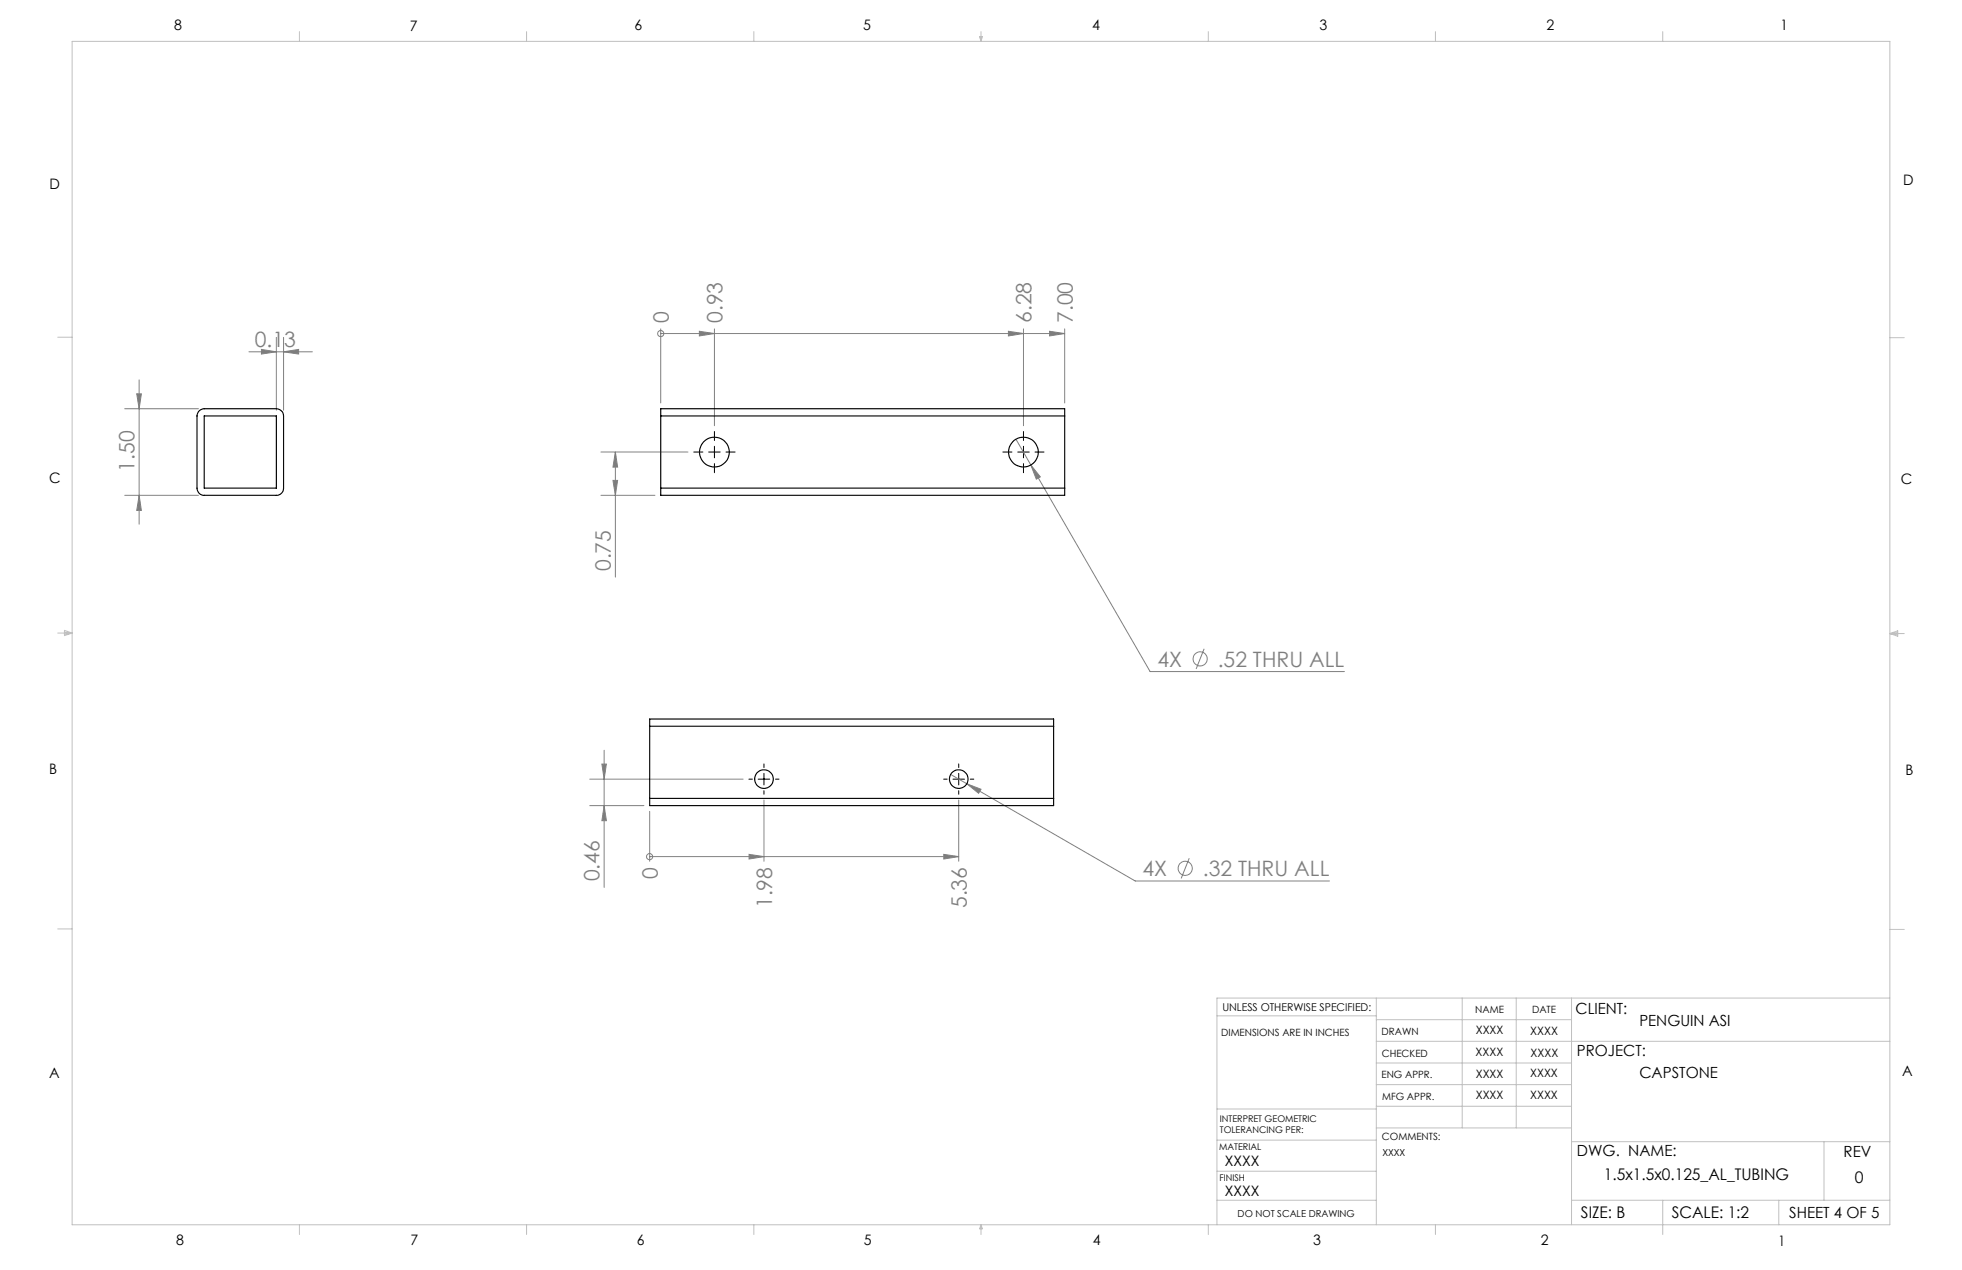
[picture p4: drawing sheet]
<svg xmlns="http://www.w3.org/2000/svg" width="432mm" height="279mm" viewBox="0 0 432 279" stroke-linecap="round" stroke-linejoin="round" font-family="sans-serif">
<g fill="none" stroke="#808080" stroke-width=".22">
<path d="M54.8 77.4h14M57.5 76.9l3.3 .5-3.3 .5zM60.8 74.2v16M62.4 77.4l3.3-.5v1zM62.4 74.2v16M145.4 73.4h.1M145.4 72.4v16.3M145.4 73.4h88.9M153.9 72.9l3.3 .5-3.3 .5zM157.2 72.4v21.3M221.9 72.9l3.3 .5-3.3 .5zM225.2 72.4v21.3"/>
<path d="M231 72.9l3.3 .5-3.3 .5zM234.3 72.4v16.3M27.4 89.9h16.3M30.1 86.6h1l-.5 3.3zM30.6 83.6v31.7M132.3 99.4h19.1M135.4 99.4l.5 3.4h-1zM135.4 99.4v27.6M223.6 96.6l3.3 5.7M27.4 109h16.3M30.6 109l.5 3.3h-1zM132.3 109h11.8"/>
<path d="M134.9 105.7h1l-.5 3.3zM226.9 102.3l2.1 2.6-.9 .5zM226.9 102.3l26.2 45.4h42.8M265 142.7l-1.8 4.5M129.8 177.2h11.9M129.8 171.4h33.7M132.5 168.1h1l-.5 3.3zM133 177.2l.5 3.4h-1zM133 165.1v30.1M143 178.5v11M168.1 176v13.5M209.2 170.4l3.6 2"/>
<path d="M211 176v13.5M212.8 172.4l3.1 1.2-.5 .9zM212.8 172.4l37 21.4h42.8M143 188.5h.1M143 188.5h68M164.9 188l3.2 .5-3.2 .5zM207.7 188l3.3 .5-3.3 .5zM261.7 188.8l-1.7 4.5"/>
<circle cx="145.4" cy="73.4" r=".68"/>
<circle cx="264.1" cy="145" r="1.55"/>
<circle cx="143" cy="188.5" r=".68"/>
<circle cx="260.8" cy="191" r="1.56"/>
</g>
<g fill="none" stroke="#000" stroke-width=".22">
<path d="M152.7 99.4h2M156 99.4h2.5M157.2 94.9v2M157.2 98.2v2.5M159.8 99.4h2M220.7 99.4h2M224 99.4h2.5M225.2 94.9v2M225.2 98.2v2.5M227.8 99.4h2M157.2 102v2M225.2 102v2"/>
<path d="M164.8 171.4h.8M166.9 171.4h2.5M168.1 168.1v.8M168.1 170.1v2.6M168.1 174v.7M170.7 171.4h.7M207.7 171.4h.8M209.7 171.4h2.6M211 168.1v.8M211 170.1v2.6M211 174v.7M213.5 171.4h.8"/>
</g>
<g fill="none" stroke="#c0c0c0" stroke-width=".22">
<path d="M15.9 9.1h400v260.4h-400zM65.9 6.9v2.2M115.9 6.9v2.2M165.9 6.9v2.2M215.6 8h.6l-.3 1.1zM215.7 8l.2 1.1M215.9 6.9v2.2M216 8l-.1 1.1M265.9 6.9v2.2M315.9 6.9v2.2M365.9 6.9v2.2M12.7 74.2h3.2"/>
<path d="M415.9 74.3h3.2M12.7 139.3h3.2M14.2 139.1l1.7 .2M14.2 138.7l1.7 .6-1.7 .5zM15.9 139.3l-1.7 .3M415.9 139.4h3.2M415.9 139.4l1.8-.6v1.2zM415.9 139.4l1.8 .3M417.7 139.2l-1.8 .2M12.7 204.4h3.2M302.9 219.6v49.9M321.8 219.6v28.5"/>
<path d="M333.7 219.6v28.5M345.9 219.6v49.9M415.9 204.5h3.2M415.9 219.6h-148.1v49.9M267.8 223.5h35.1M302.9 229.1h113M302.9 233.9h43M302.9 224.3h43M302.9 238.6h43M267.8 257.7h35.1M267.8 250.8h35.1M267.8 244h35.1"/>
<path d="M302.9 248.1h43M302.9 243.4h43M345.9 251.2h70M401.4 251.2v12.9M65.9 269.5v2.1M115.9 269.5v2.1M165.9 269.5v2.1M215.9 269.5v2.1M215.9 269.5l.3 .8h-.6zM265.9 269.5v2.1M267.8 264.1h35.1M315.9 269.5v2.1"/>
<path d="M345.9 264.1h70M365.9 264.1v7.5M391.5 264.1v5.4"/>
</g>
<g fill="#808080">
<path d="M153.9 72.9l3.3 .5-3.3 .5zM221.9 72.9l3.3 .5-3.3 .5zM231 72.9l3.3 .5-3.3 .5zM164.9 188l3.2 .5-3.2 .5zM207.7 188l3.3 .5-3.3 .5z"/>
<path d="M226.9 102.3l1.2 3.1 .9-.5zM212.8 172.4l2.6 2.1 .5-.9z"/>
<path d="M57.5 76.9l3.3 .5-3.3 .5zM62.4 77.4l3.3-.5v1z"/>
<path d="M134.9 105.7h1l-.5 3.3zM135.4 99.4l.5 3.4h-1zM133 177.2l.5 3.4h-1zM132.5 168.1h1l-.5 3.3z"/>
<path d="M30.1 86.6h1l-.5 3.3zM30.6 109l.5 3.3h-1z"/>
</g>
<g fill="none" stroke="#000" stroke-width=".25">
<path d="M43.8 90.4l.5-.3 .6-.2h15.9a1.63 1.63 0 0 1 1.6 1.6v15.9a1.57 1.57 0 0 1-1.6 1.6h-15.9a1.57 1.57 0 0 1-1.5-1.6v-15.9zM44.9 91.5h15.9v15.9h-15.9zM145.4 91.5v-1.6h88.9v1.6M145.4 91.5h88.9M145.4 91.5v15.9M234.3 91.5v15.9M145.4 107.4v1.6h88.9v-1.6M145.4 107.4h88.9M143 159.8v-1.6h88.9v1.6M143 159.8h88.9M143 159.8v15.8M231.9 159.8v15.8"/>
<path d="M143 175.6v1.6h88.9v-1.6M143 175.6h88.9"/>
<circle cx="157.2" cy="99.5" r="3.3"/>
<circle cx="225.2" cy="99.5" r="3.3"/>
<circle cx="168.1" cy="171.4" r="2.05"/>
<circle cx="211" cy="171.4" r="2.05"/>
</g>
<g font-size="4.7" fill="#808080">
<text x="147.2" y="71.1" transform="rotate(-90 147.2 71.1)">0</text>
<text x="159" y="71.1" transform="rotate(-90 159 71.1)">0.93</text>
<text x="227" y="71.1" transform="rotate(-90 227 71.1)">6.28</text>
<text x="236.1" y="71.1" transform="rotate(-90 236.1 71.1)">7.00</text>
<text x="56.1" y="76.4">0.13</text>
<text x="29.6" y="103.8" transform="rotate(-90 29.6 103.8)">1.50</text>
<text x="134.4" y="125.7" transform="rotate(-90 134.4 125.7)">0.75</text>
<text x="254.7" y="146.7">4X</text>
<text x="268" y="146.7">.52 THRU ALL</text>
<text x="132" y="193.9" transform="rotate(-90 132 193.9)">0.46</text>
<text x="144.7" y="193.3" transform="rotate(-90 144.7 193.3)">0</text>
<text x="251.4" y="192.7">4X</text>
<text x="264.7" y="192.7">.32 THRU ALL</text>
<text x="169.9" y="199.8" transform="rotate(-90 169.9 199.8)">1.98</text>
<text x="212.8" y="199.8" transform="rotate(-90 212.8 199.8)">5.36</text>
</g>
<g font-size="3.5">
<text x="353" y="259.6">1.5x1.5x0.125_AL_TUBING</text>
<text x="408.2" y="260.2">0</text>
<text x="347.9" y="268">SIZE: B</text>
<text x="367.9" y="268">SCALE: 1:2</text>
</g>
<g font-size="3.4">
<text x="346.8" y="223.1">CLIENT:</text>
<text x="360.8" y="225.8">PENGUIN ASI</text>
<text x="347.1" y="232.3">PROJECT:</text>
<text x="360.8" y="237.1">CAPSTONE</text>
<text x="347.1" y="254.2">DWG. NAME:</text>
<text x="405.7" y="254.5">REV</text>
<text x="393.8" y="267.9">SHEET 4 OF 5</text>
</g>
<g font-size="3.2">
<text x="38.3" y="6.7">8</text>
<text x="90.2" y="6.7">7</text>
<text x="139.7" y="6.5">6</text>
<text x="190" y="6.5">5</text>
<text x="240.4" y="6.5">4</text>
<text x="290.4" y="6.7">3</text>
<text x="340.4" y="6.5">2</text>
<text x="391.9" y="6.7">1</text>
<text x="10.9" y="41.6">D</text>
<text x="418.9" y="40.7">D</text>
<text x="10.9" y="106.3">C</text>
<text x="418.4" y="106.4">C</text>
<text x="10.8" y="170.2">B</text>
<text x="419.4" y="170.6">B</text>
<text x="10.8" y="237.2">A</text>
<text x="418.6" y="236.8">A</text>
<text x="269.6" y="256.5">XXXX</text>
<text x="269.6" y="263.2">XXXX</text>
<text x="38.8" y="273.8">8</text>
<text x="90.4" y="273.8">7</text>
<text x="140.2" y="273.8">6</text>
<text x="190.1" y="273.9">5</text>
<text x="240.5" y="273.8">4</text>
<text x="289" y="273.9">3</text>
<text x="339.1" y="273.8">2</text>
<text x="391.4" y="274.1">1</text>
</g>
<g font-size="2.5">
<text x="324.8" y="227.6">XXXX</text>
<text x="336.8" y="227.7">XXXX</text>
<text x="324.8" y="232.3">XXXX</text>
<text x="336.8" y="232.5">XXXX</text>
<text x="324.8" y="237.1">XXXX</text>
<text x="336.8" y="237">XXXX</text>
<text x="324.8" y="241.9">XXXX</text>
<text x="336.8" y="241.8">XXXX</text>
</g>
<text font-size="2.4" x="269" y="222.4">UNLESS OTHERWISE SPECIFIED:</text>
<g font-size="2.2">
<text x="268.8" y="228">DIMENSIONS ARE IN INCHES</text>
<text x="304.1" y="227.7">DRAWN</text>
<text x="324.7" y="222.9">NAME</text>
<text x="337.2" y="222.9">DATE</text>
<text x="304.1" y="232.6">CHECKED</text>
<text x="304" y="237.2">ENG APPR.</text>
<text x="304.2" y="241.9">MFG APPR.</text>
<text x="304.1" y="250.9">COMMENTS:</text>
</g>
<g font-size="2.1">
<text x="304.2" y="254.3">XXXX</text>
<text x="272.4" y="267.8">DO NOT SCALE DRAWING</text>
</g>
<g font-size="2">
<text x="268.5" y="246.8">INTERPRET GEOMETRIC</text>
<text x="268.5" y="249.4">TOLERANCING PER:</text>
<text x="268.3" y="252.9">MATERIAL</text>
<text x="268.4" y="259.7">FINISH</text>
</g>
</svg>
